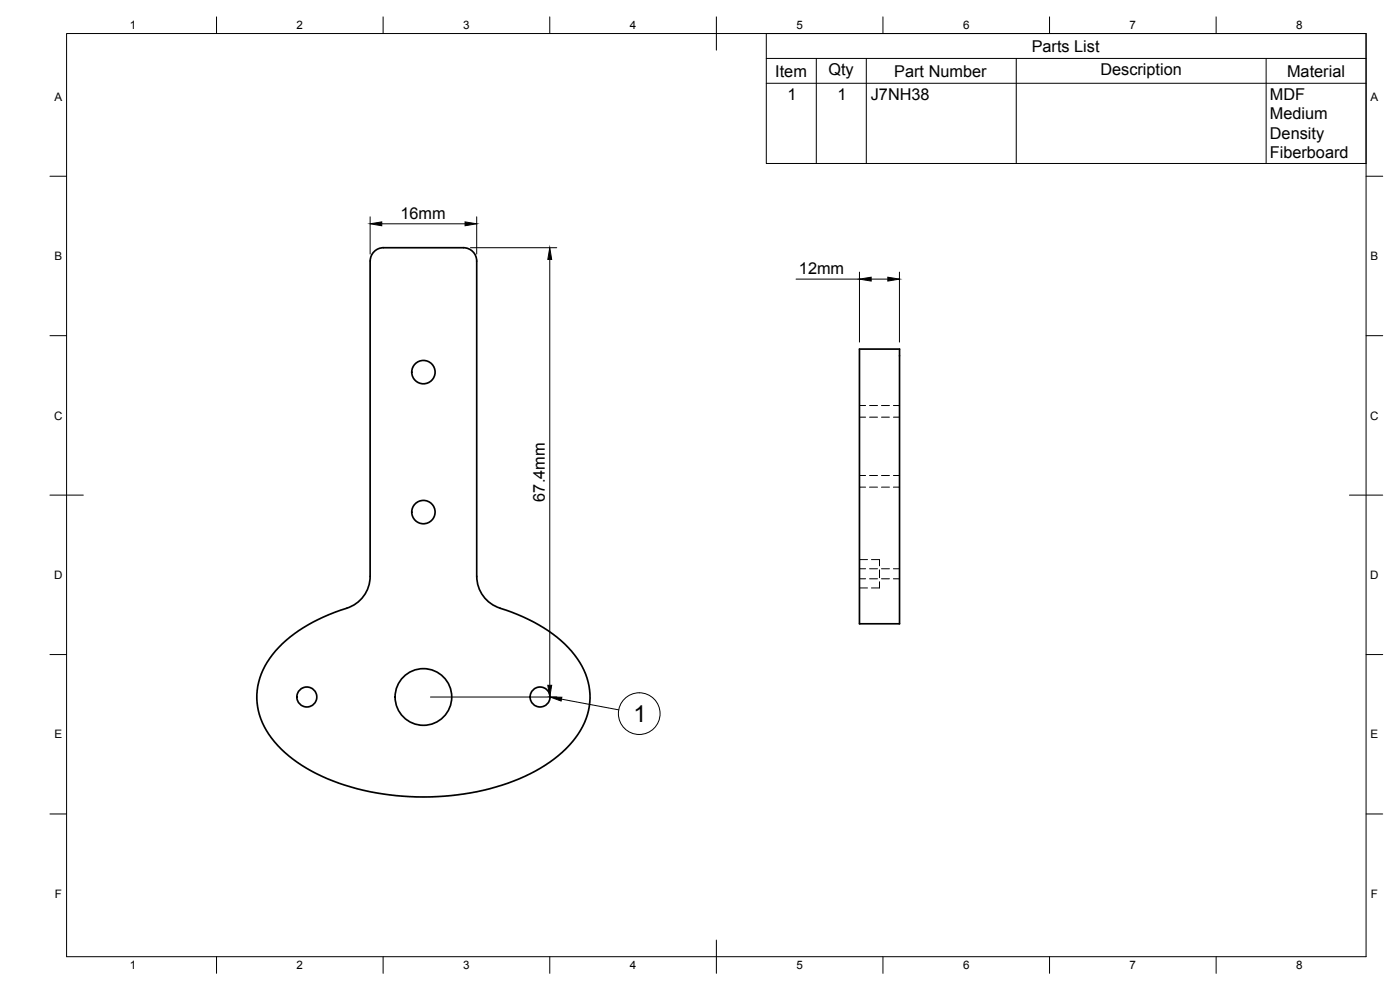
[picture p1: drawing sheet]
<svg xmlns="http://www.w3.org/2000/svg" width="420mm" height="297mm" viewBox="0 0 420 297" stroke-linecap="round" stroke-linejoin="round" font-family="sans-serif">
<!-- layer: Visible -->
<g fill="none" stroke="#000" stroke-width=".51">
<path d="M112.3 75.5a4 4 0 0 1 2.8-1.2h24a4 4 0 0 1 4 4v94.6a10.4 10.4 0 0 0 8.8 10.2 42.3 42.3 0 0 1 21.3 14.5 19.5 19.5 0 0 1-1.4 25 46.5 46.5 0 0 1-23 13.5 78 78 0 0 1-53.8-4 33.9 33.9 0 0 1-16.3-15.3 19.6 19.6 0 0 1 4-21.5 48.6 48.6 0 0 1 22.4-13.2 10 10 0 0 0 6-9.2v-94.6a4 4 0 0 1 1.2-2.8zM257.9 104.7h12.1v82.5h-12.1z"/>
<circle cx="127.1" cy="111.7" r="3.5"/>
<circle cx="127.1" cy="153.6" r="3.5"/>
<circle cx="92.1" cy="209.1" r="3"/>
<circle cx="127.1" cy="209.1" r="8.5"/>
<circle cx="162.1" cy="209.1" r="3"/>
</g>
<!-- layer: Hidden -->
<g fill="none" stroke="#000" stroke-width=".3">
<path d="M257.9 121.7h1.9M257.9 125.2h1.9M261 121.7h2.4M261 125.2h2.4M264.5 121.7h2.4M264.5 125.2h2.4M268.1 121.7h1.9M268.1 125.2h1.9M257.9 142.7h1.9M257.9 146.2h1.9M261 142.7h2.4M261 146.2h2.4"/>
<path d="M264.5 142.7h2.4M264.5 146.2h2.4M268.1 142.7h1.9M268.1 146.2h1.9M257.9 167.9h2.4M257.9 176.4h2.4M257.9 173.7h1.9M257.9 170.7h1.9M261 173.7h2.4M261 170.7h2.4M261.5 167.9h2.4v1.9M263.9 171v2.3"/>
<path d="M263.9 174.5v1.9h-2.4M264.5 173.7h2.4M264.5 170.7h2.4M268.1 173.7h1.9M268.1 170.7h1.9"/>
</g>
<!-- layer: Border -->
<g fill="none" stroke="#000" stroke-width=".3">
<path d="M20 10.1h390v276.9h-390zM65 5.1v5M115 5.1v5M165 5.1v5M215 5.1v10M265 5.1v5M315 5.1v5M365 5.1v5M15 52.9h5M410 52.9h5M15 100.7h5M410 100.7h5"/>
<path d="M15 148.6h10M405 148.6h10M15 196.4h5M410 196.4h5M15 244.2h5M410 244.2h5M65 287v5M115 287v5M165 287v5M215 282.1v9.9M265 287v5M315 287v5"/>
<path d="M365 287v5"/>
</g>
<!-- layer: Dimensions -->
<path d="M111.1 65.1v11.1M114.6 67.1h25M141.2 74.3h25.9M143.1 65.1v11.1M165 77.8v127.8M238.9 83.7h19M257.9 81.6v21M261.5 83.7h4.9M269.9 81.6v21M129.2 209.1h37.9" fill="none" stroke="#000" stroke-width=".3"/>
<path d="M111.1 67.1l3.5-.5v1.1zM139.6 66.6l3.5 .5-3.5 .6zM165 74.3l.6 3.5h-1.2zM257.9 83.7l3.6-.5v1.1zM266.4 83.2l3.5 .5-3.5 .6zM164.4 205.6h1.2l-.6 3.5z" fill="#000" stroke="#000" stroke-width=".3"/>
<!-- layer: BOM -->
<g fill="none" stroke="#000" stroke-width=".3">
<path d="M230 10.1h180v39h-180zM230 17.5h180M245 17.5v31.6M260 17.5v31.6M305 17.5v31.6M380 17.5v31.6M230 25h180M168.5 209.8l17.2 3.2"/>
<circle cx="191.8" cy="214.1" r="6.3"/>
</g>
<path d="M165.1 209.1l3.5 .1-.2 1.1z" fill="#000" stroke="#000" stroke-width=".3"/>
<text font-size="7" x="190.1" y="216.6">1</text>
<g font-size="4.9">
<text x="309.6" y="15.5">Parts List</text>
<text x="232.7" y="23">Item</text>
<text x="248.6" y="22.5">Qty</text>
<text x="268.4" y="23">Part Number</text>
<text x="330.2" y="22.5">Description</text>
<text x="386.3" y="23">Material</text>
<text x="236.3" y="29.9">1</text>
<text x="251.3" y="29.9">1</text>
<text x="261.3" y="30">J7NH38</text>
<text x="381.1" y="30">MDF</text>
<text x="381.1" y="35.8">Medium</text>
<text x="381.1" y="41.7">Density</text>
<text x="381.1" y="47.5">Fiberboard</text>
<text x="120.2" y="65.7">16mm</text>
<text x="239.8" y="82.3">12mm</text>
<text x="163.5" y="150.5" transform="rotate(-90 163.5 150.5)">67.4mm</text>
</g>
<g font-size="3.5">
<text x="39" y="8.8">1</text>
<text x="89" y="8.8">2</text>
<text x="139" y="8.8">3</text>
<text x="189" y="8.8">4</text>
<text x="239" y="8.8">5</text>
<text x="289" y="8.8">6</text>
<text x="339" y="8.8">7</text>
<text x="389" y="8.8">8</text>
<text x="16.3" y="30.2">A</text>
<text x="411.3" y="30.2">A</text>
<text x="16.3" y="78">B</text>
<text x="411.3" y="78">B</text>
<text x="16.2" y="125.9">C</text>
<text x="411.2" y="125.9">C</text>
<text x="16.2" y="173.7">D</text>
<text x="411.2" y="173.7">D</text>
<text x="16.3" y="221.6">E</text>
<text x="411.3" y="221.6">E</text>
<text x="16.4" y="269.4">F</text>
<text x="411.4" y="269.4">F</text>
<text x="39" y="290.8">1</text>
<text x="89" y="290.8">2</text>
<text x="139" y="290.8">3</text>
<text x="189" y="290.8">4</text>
<text x="239" y="290.8">5</text>
<text x="289" y="290.8">6</text>
<text x="339" y="290.8">7</text>
<text x="389" y="290.8">8</text>
</g>
</svg>
